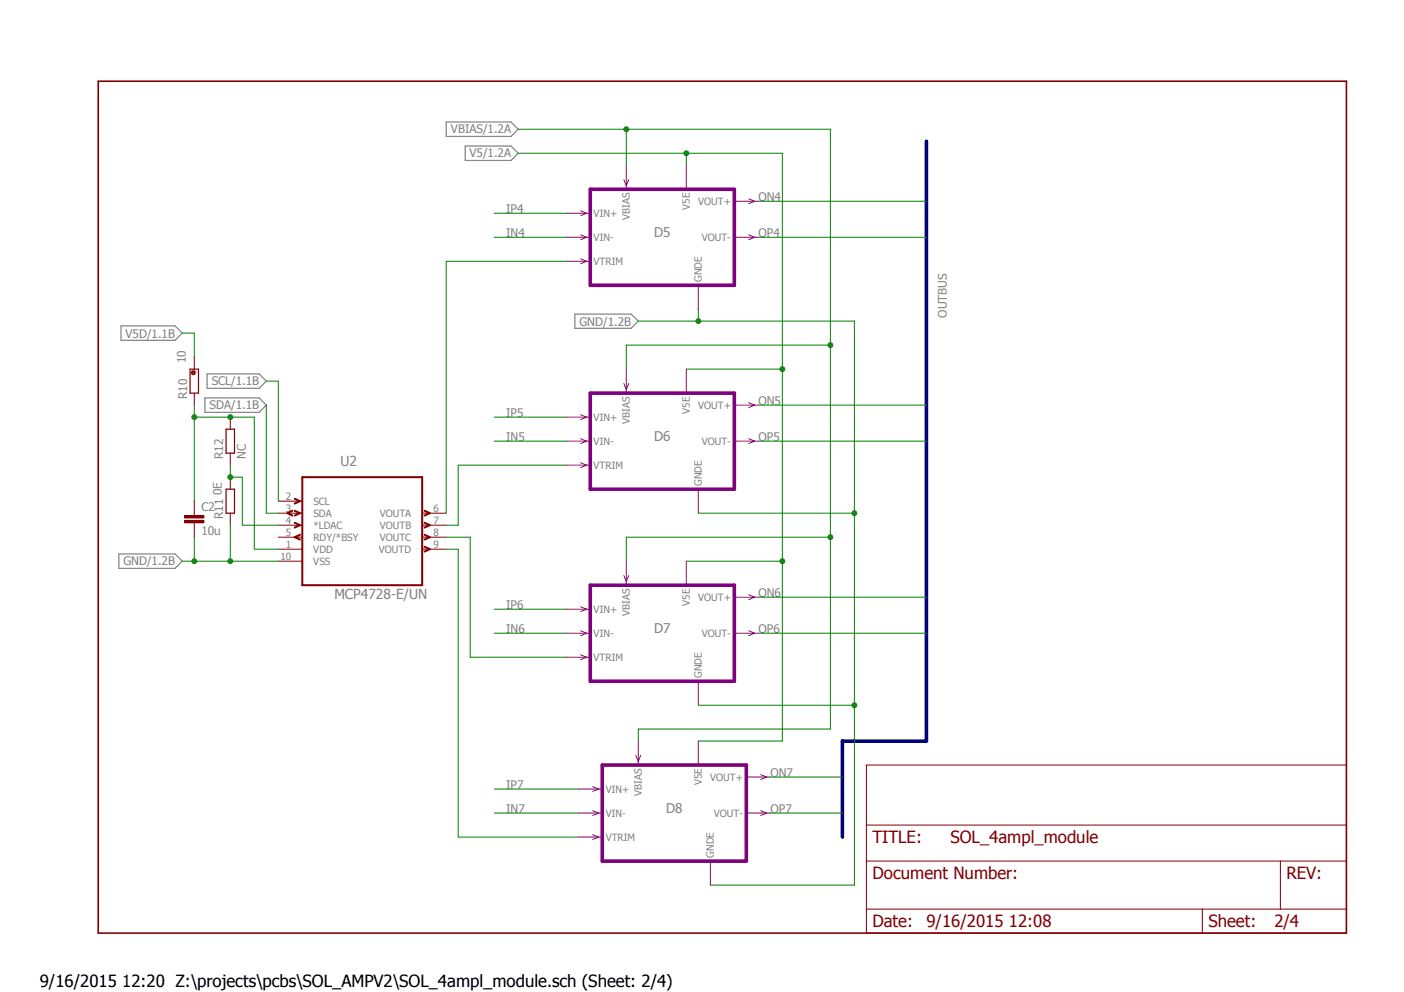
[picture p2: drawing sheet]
<svg xmlns="http://www.w3.org/2000/svg" width="297mm" height="210mm" viewBox="0 0 297 210" stroke-linecap="round" stroke-linejoin="round" font-family="sans-serif">
<path d="M20.3 16.8l264.9 181.2M285.2 16.8l-264.9 181.2" fill="none" stroke="#fff" stroke-width=".21"/>
<path d="M94.4 25.8h13.7l1.5 1.5-1.5 1.6h-13.7zM98.4 30.9h9.7l1.5 1.5-1.5 1.6h-9.7zM25.6 69h11.4l1.6 1.5-1.6 1.5h-11.4zM43.8 79.1h11l1.5 1.5-1.5 1.6h-11zM121.6 66.5h11.9l1.5 1.4-1.5 1.6h-11.9zM43.3 84.2h11.5l1.5 1.5-1.5 1.5h-11.5zM25.1 117.2h11.9l1.6 1.5-1.6 1.6h-11.9z" fill="none" stroke="#808080" stroke-width=".25"/>
<path d="M20.8 17.2h264.1v180.2h-264.1z" fill="none" stroke="#800000" stroke-width=".34"/>
<g fill="none" stroke="#800000" stroke-width=".21">
<path d="M41.1 108.6v.5M41.1 110.6v.5M58.9 106h5.1M58.9 108.6h5.1M58.9 111.1h5.1M58.9 113.7h5.1M58.9 116.2h5.1M58.9 118.7h5.1M89.3 108.6h5.1M89.3 111.1h5.1M89.3 113.7h5.1M89.3 116.2h5.1"/>
<path d="M183.3 161.9h101.6v35.5h-101.6zM183.3 174.6h101.6M183.3 182.2h101.6M183.3 192.4h101.6M254.4 192.4v5M270.9 182.2v10.2"/>
</g>
<path d="M61.8 108.1l-1 .5 1 .5M62.4 105.5l1.1 .5-1.1 .6M62.4 108.1l1.1 .5-1.1 .5M62.4 110.6l1.1 .5-1.1 .5M63.5 113.2l-1.1 .5 1.1 .5M64 101h25.3v22.8h-25.3zM89.8 115.7l1.1 .5-1.1 .5M89.8 113.2l1.1 .5-1.1 .5M89.8 110.6l1.1 .5-1.1 .5M89.8 108.1l1.1 .5-1.1 .5" fill="none" stroke="#800000" stroke-width=".42"/>
<path d="M39.1 110.1h4v.5h-4z" fill-rule="evenodd" fill="#800000"/>
<path d="M39.1 110.1h4v.5h-4z" fill="none" stroke="#800000" stroke-width=".21"/>
<path d="M39.1 109.1h4v.5h-4z" fill-rule="evenodd" fill="#800000"/>
<path d="M39.1 109.1h4v.5h-4zM41.1 106v2.6M41.1 111.1v2.6" fill="none" stroke="#800000" stroke-width=".21"/>
<path d="M40.2 78.1h1.8v5.1h-1.8z" fill="none" stroke="#800000" stroke-width=".25"/>
<path d="M40.6 78.7l.2-.2 .4 .2v.4l-.4 .2-.3-.4 .3-.2h.3v.3l-.3 .2-.3-.3z" fill-rule="evenodd" fill="#800000"/>
<path d="M40.6 78.7l.2-.2 .4 .2v.4l-.4 .2-.3-.4 .3-.2h.3v.3l-.3 .2-.3-.3zM41.1 75.6v2.5M41.1 83.2v2.5M48.7 88.3v2.5M48.7 95.9v2.5M48.7 101v2.5M48.7 108.6v2.5" fill="none" stroke="#800000" stroke-width=".21"/>
<path d="M47.8 90.8h1.8v5.1h-1.8zM47.8 103.5h1.8v5.1h-1.8z" fill="none" stroke="#800000" stroke-width=".25"/>
<path d="M196 29.9v126.9h-17.8v20.3" fill="none" stroke="#000080" stroke-width=".76"/>
<path d="M109.6 27.3h66.1v127h-40.7M132.5 73h43.2M94.4 113.7h5.1v25.4h20.3M94.4 116.2h2.5v60.9h25.4M132.5 113.7h43.2" fill="none" stroke="#008000" stroke-width=".21"/>
<circle cx="175.7" cy="113.7" r=".51" fill="#008000"/>
<g fill="none" stroke="#008000" stroke-width=".21">
<path d="M132.5 27.3v7.7M132.5 73v5.1M132.5 113.7v5M135 154.3v2.5"/>
<circle cx="175.7" cy="113.7" r=".51"/>
</g>
<circle cx="132.5" cy="27.3" r=".51" fill="#008000"/>
<circle cx="132.5" cy="27.3" r=".51" fill="none" stroke="#008000" stroke-width=".21"/>
<circle cx="175.7" cy="73" r=".51" fill="#008000"/>
<g fill="none" stroke="#008000" stroke-width=".21">
<path d="M109.6 32.4h55.9v124.4h-17.8M145.2 78.1h20.3M145.2 118.7h20.3"/>
<circle cx="175.7" cy="73" r=".51"/>
</g>
<circle cx="165.5" cy="118.7" r=".51" fill="#008000"/>
<circle cx="165.5" cy="118.7" r=".51" fill="none" stroke="#008000" stroke-width=".21"/>
<circle cx="165.5" cy="78.1" r=".51" fill="#008000"/>
<circle cx="165.5" cy="78.1" r=".51" fill="none" stroke="#008000" stroke-width=".21"/>
<circle cx="145.2" cy="32.4" r=".51" fill="#008000"/>
<g fill="none" stroke="#008000" stroke-width=".21">
<path d="M145.2 32.4v2.6M119.8 55.3h-25.4v53.3M180.8 67.9v119.4h-30.5M119.8 98.4h-22.9v12.7h-2.5M147.7 108.6h33.1M147.7 149.2h33.1"/>
<circle cx="145.2" cy="32.4" r=".51"/>
</g>
<circle cx="180.8" cy="108.6" r=".51" fill="#008000"/>
<circle cx="180.8" cy="108.6" r=".51" fill="none" stroke="#008000" stroke-width=".21"/>
<circle cx="180.8" cy="149.2" r=".51" fill="#008000"/>
<g fill="none" stroke="#008000" stroke-width=".21">
<path d="M135 67.9h45.8M147.7 65.4v2.5"/>
<circle cx="180.8" cy="149.2" r=".51"/>
</g>
<circle cx="147.7" cy="67.9" r=".51" fill="#008000"/>
<g fill="none" stroke="#008000" stroke-width=".21">
<path d="M38.6 118.7h20.3M41.1 113.7v5M48.7 111.1v7.6"/>
<circle cx="147.7" cy="67.9" r=".51"/>
</g>
<circle cx="41.1" cy="118.7" r=".51" fill="#008000"/>
<circle cx="41.1" cy="118.7" r=".51" fill="none" stroke="#008000" stroke-width=".21"/>
<circle cx="48.7" cy="118.7" r=".51" fill="#008000"/>
<g fill="none" stroke="#008000" stroke-width=".21">
<path d="M41.1 85.7v20.3M41.1 88.3h7.6"/>
<circle cx="48.7" cy="118.7" r=".51"/>
</g>
<circle cx="41.1" cy="88.3" r=".51" fill="#008000"/>
<g fill="none" stroke="#008000" stroke-width=".21">
<path d="M48.7 88.3h5.1v27.9h5.1"/>
<circle cx="41.1" cy="88.3" r=".51"/>
</g>
<circle cx="48.7" cy="88.3" r=".51" fill="#008000"/>
<g fill="none" stroke="#008000" stroke-width=".21">
<path d="M48.7 98.4v2.6h2.6"/>
<circle cx="48.7" cy="88.3" r=".51"/>
</g>
<circle cx="48.7" cy="101" r=".51" fill="#008000"/>
<g fill="none" stroke="#008000" stroke-width=".21">
<path d="M104.6 45.1h15.2M104.6 50.2h15.2M160.4 50.2h35.6M160.4 42.6h35.6M38.6 70.5h2.5v5.1M56.3 85.7v22.9h2.6M56.3 80.6h2.6v25.4M104.6 93.3h15.2M104.6 88.3h15.2M160.4 93.3h35.6M160.4 85.7h35.6M51.3 101v10.1h7.6"/>
<path d="M104.6 128.9h15.2M104.6 134h15.2M160.4 134h35.6M160.4 126.4h35.6M104.6 167h17.7M104.6 172h17.7M163 172h15.2M163 164.4h15.2"/>
<circle cx="48.7" cy="101" r=".51"/>
</g>
<path d="M124.9 40h30.5v20.4h-30.5zM124.9 83.2h30.5v20.3h-30.5zM124.9 123.8h30.5v20.3h-30.5zM127.4 161.9h30.5v20.3h-30.5z" fill="none" stroke="#800080" stroke-width=".76"/>
<g fill="none" stroke="#800080" stroke-width=".21">
<path d="M132 38l.5 1.3 .5-1.3M132.5 35v5M145.2 35v5M119.8 45.1h5.1M119.8 50.2h5.1M119.8 55.3h5.1M122.8 44.6l1.3 .5-1.3 .5M122.8 49.7l1.3 .5-1.3 .5M122.8 54.8l1.3 .5-1.3 .5M155.4 50.2h5M155.4 42.6h5M158.4 42.1l1.3 .5-1.3 .5"/>
<path d="M158.4 49.7l1.3 .5-1.3 .5M132.5 78.1v5.1M145.2 78.1v5.1M147.7 60.4v5M119.8 88.3h5.1M119.8 93.3h5.1M119.8 98.4h5.1M122.8 87.8l1.3 .5-1.3 .5M122.8 92.8l1.3 .5-1.3 .6M122.8 97.9l1.3 .5-1.3 .5M132 81.2l.5 1.2 .5-1.2M155.4 93.3h5"/>
<path d="M155.4 85.7h5M158.4 85.2l1.3 .5-1.3 .5M158.4 92.8l1.3 .5-1.3 .6M132.5 118.7v5.1M145.2 118.7v5.1M147.7 103.5v5.1M119.8 128.9h5.1M119.8 134h5.1M119.8 139.1h5.1M122.8 128.4l1.3 .5-1.3 .5M122.8 133.5l1.3 .5-1.3 .5M122.8 138.6l1.3 .5-1.3 .5"/>
<path d="M132 121.8l.5 1.3 .5-1.3M155.4 134h5M155.4 126.4h5M158.4 125.9l1.3 .5-1.3 .5M158.4 133.5l1.3 .5-1.3 .5M134.5 159.9l.5 1.2 .5-1.2M135 156.8v5.1M147.7 144.1v5.1M147.7 156.8v5.1M122.3 167h5.1M122.3 172h5.1M122.3 177.1h5.1"/>
<path d="M125.4 166.5l1.3 .5-1.3 .5M125.4 171.5l1.3 .5-1.3 .6M125.4 176.6l1.3 .5-1.3 .5M157.9 172h5.1M157.9 164.4h5.1M160.9 163.9l1.3 .5-1.3 .5M160.9 171.5l1.3 .5-1.3 .6M150.3 182.2v5.1"/>
</g>
<g font-size="3.6" fill="#800000">
<text x="184.6" y="178.4">TITLE:</text>
<text x="201.1" y="178.4">SOL_4ampl_module</text>
<text x="184.6" y="186">Document Number:</text>
<text x="272.2" y="186">REV:</text>
<text x="184.6" y="196.2">Date:</text>
<text x="196" y="196.2">9/16/2015 12:08</text>
<text x="255.6" y="196.2">Sheet:</text>
<text x="269.6" y="196.2">2/4</text>
</g>
<text font-size="3.6" x="8.4" y="208.9">9/16/2015 12:20 Z:\projects\pcbs\SOL_AMPV2\SOL_4ampl_module.sch (Sheet: 2/4)</text>
<g font-size="2.9" fill="#808080">
<text x="72" y="98.6">U2</text>
<text x="70.7" y="126.8">MCP4728-E/UN</text>
</g>
<g font-size="2.8" fill="#808080">
<text x="138.4" y="50.2">D5</text>
<text x="138.4" y="93.3">D6</text>
<text x="138.4" y="134">D7</text>
<text x="140.9" y="172">D8</text>
</g>
<g font-size="2.5" fill="#808080">
<text x="95.4" y="28.2">VBIAS/1.2A</text>
<text x="99.4" y="33.3">V5/1.2A</text>
<text x="107.1" y="45.1">IP4</text>
<text x="160.4" y="42.6">ON4</text>
<text x="107.1" y="50.2">IN4</text>
<text x="160.4" y="50.2">OP4</text>
<text x="26.6" y="71.4">V5D/1.1B</text>
<text x="122.6" y="68.9">GND/1.2B</text>
<text x="200.3" y="67.2" transform="rotate(-90 200.3 67.2)">OUTBUS</text>
<text x="39.3" y="76.8" transform="rotate(-90 39.3 76.8)">10</text>
<text x="44.8" y="81.5">SCL/1.1B</text>
<text x="39.6" y="84.5" transform="rotate(-90 39.6 84.5)">R10</text>
<text x="44.3" y="86.6">SDA/1.1B</text>
<text x="107.1" y="88.3">IP5</text>
<text x="160.4" y="85.7">ON5</text>
<text x="107.1" y="93.3">IN5</text>
<text x="160.4" y="93.3">OP5</text>
<text x="47.2" y="97.2" transform="rotate(-90 47.2 97.2)">R12</text>
<text x="52" y="97.2" transform="rotate(-90 52 97.2)">NC</text>
<text x="46.9" y="104.8" transform="rotate(-90 46.9 104.8)">0E</text>
<text x="42.6" y="113.3">10u</text>
<text x="42.6" y="108.2">C2</text>
<text x="47.2" y="109.9" transform="rotate(-90 47.2 109.9)">R11</text>
<text x="26.1" y="119.6">GND/1.2B</text>
<text x="107.1" y="128.9">IP6</text>
<text x="160.4" y="126.4">ON6</text>
<text x="107.1" y="134">IN6</text>
<text x="160.4" y="134">OP6</text>
<text x="107.1" y="167">IP7</text>
<text x="163" y="164.4">ON7</text>
<text x="107.1" y="172">IN7</text>
<text x="163" y="172">OP7</text>
</g>
<text font-size="2.5" fill="#800000" x="42.4" y="79.4" transform="rotate(-90 42.4 79.4)">*</text>
<g font-size="2.1" fill="#808080">
<text x="125.6" y="45.9">VIN+</text>
<text x="133.3" y="46.5" transform="rotate(-90 133.3 46.5)">VBIAS</text>
<text x="146" y="44.4" transform="rotate(-90 146 44.4)">V5E</text>
<text x="147.7" y="43.3">VOUT+</text>
<text x="125.6" y="51">VIN-</text>
<text x="148.5" y="51">VOUT-</text>
<text x="125.6" y="56">VTRIM</text>
<text x="148.5" y="59.6" transform="rotate(-90 148.5 59.6)">GNDE</text>
<text x="125.6" y="89">VIN+</text>
<text x="133.3" y="89.7" transform="rotate(-90 133.3 89.7)">VBIAS</text>
<text x="146" y="87.5" transform="rotate(-90 146 87.5)">V5E</text>
<text x="147.7" y="86.5">VOUT+</text>
<text x="125.6" y="94.1">VIN-</text>
<text x="148.5" y="94.1">VOUT-</text>
<text x="125.6" y="99.2">VTRIM</text>
<text x="60.5" y="105.7">2</text>
<text x="66.3" y="106.8">SCL</text>
<text x="148.5" y="102.8" transform="rotate(-90 148.5 102.8)">GNDE</text>
<text x="60.5" y="108.2">3</text>
<text x="60.5" y="110.8">4</text>
<text x="60.5" y="113.3">5</text>
<text x="66.3" y="109.3">SDA</text>
<text x="66.3" y="111.9">*LDAC</text>
<text x="80.3" y="109.3">VOUTA</text>
<text x="80.4" y="111.9">VOUTB</text>
<text x="91.7" y="113.3">8</text>
<text x="91.7" y="110.8">7</text>
<text x="91.7" y="108.2">6</text>
<text x="59.3" y="118.4">10</text>
<text x="60.5" y="115.9">1</text>
<text x="66.3" y="117">VDD</text>
<text x="66.3" y="119.5">VSS</text>
<text x="66.3" y="114.4">RDY/*BSY</text>
<text x="80.2" y="117">VOUTD</text>
<text x="80.3" y="114.4">VOUTC</text>
<text x="91.7" y="115.9">9</text>
<text x="125.6" y="129.7">VIN+</text>
<text x="133.3" y="130.3" transform="rotate(-90 133.3 130.3)">VBIAS</text>
<text x="146" y="128.1" transform="rotate(-90 146 128.1)">V5E</text>
<text x="147.7" y="127.1">VOUT+</text>
<text x="125.6" y="134.7">VIN-</text>
<text x="148.5" y="134.7">VOUT-</text>
<text x="125.6" y="139.8">VTRIM</text>
<text x="148.5" y="143.4" transform="rotate(-90 148.5 143.4)">GNDE</text>
<text x="128.1" y="167.7">VIN+</text>
<text x="148.5" y="166.2" transform="rotate(-90 148.5 166.2)">V5E</text>
<text x="150.3" y="165.2">VOUT+</text>
<text x="128.1" y="172.8">VIN-</text>
<text x="135.8" y="168.4" transform="rotate(-90 135.8 168.4)">VBIAS</text>
<text x="151" y="172.8">VOUT-</text>
<text x="128.1" y="177.9">VTRIM</text>
<text x="151" y="181.5" transform="rotate(-90 151 181.5)">GNDE</text>
</g>
</svg>
